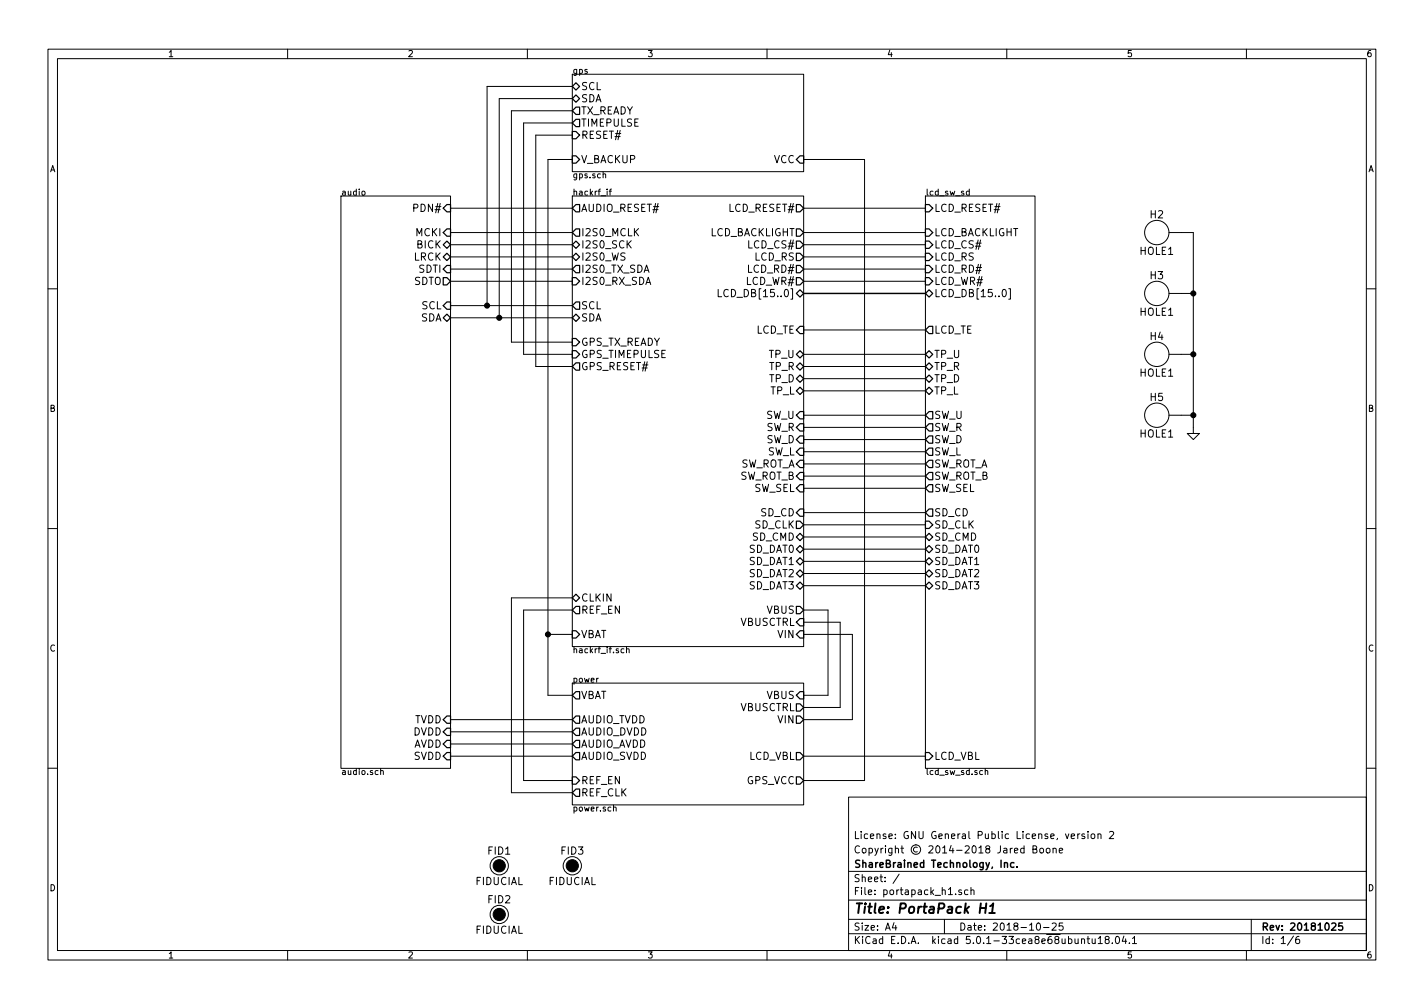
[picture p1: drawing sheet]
EESchema Schematic File Version 4
LIBS:portapack_h1-cache
EELAYER 26 0
EELAYER END
$Descr A4 11693 8268
encoding utf-8
Sheet 1 6
Title "PortaPack H1"
Date "2018-10-25"
Rev "20181025"
Comp "ShareBrained Technology, Inc."
Comment1 "Copyright © 2014-2018 Jared Boone"
Comment2 "License: GNU General Public License, version 2"
Comment3 ""
Comment4 ""
$EndDescr
$Comp
L hole:HOLE1 H2
U 1 1
P 9500 1900
F 0 "H2" H 9500 2050 60  0000 C CNN
F 1 "HOLE1" H 9500 1750 60  0000 C CNN
F 2 "hole:HOLE_3200UM_VIAS" H 9500 1900 60  0001 C CNN
F 3 "" H 9500 1900 60  0000 C CNN
	1    9500 1900
	1    0    0    -1  
$EndComp
$Comp
L hole:HOLE1 H3
U 1 1
P 9500 2400
F 0 "H3" H 9500 2550 60  0000 C CNN
F 1 "HOLE1" H 9500 2250 60  0000 C CNN
F 2 "hole:HOLE_3200UM_VIAS" H 9500 2400 60  0001 C CNN
F 3 "" H 9500 2400 60  0000 C CNN
	1    9500 2400
	1    0    0    -1  
$EndComp
$Comp
L hole:HOLE1 H4
U 1 1
P 9500 2900
F 0 "H4" H 9500 3050 60  0000 C CNN
F 1 "HOLE1" H 9500 2750 60  0000 C CNN
F 2 "hole:HOLE_3200UM_VIAS" H 9500 2900 60  0001 C CNN
F 3 "" H 9500 2900 60  0000 C CNN
	1    9500 2900
	1    0    0    -1  
$EndComp
$Comp
L hole:HOLE1 H5
U 1 1
P 9500 3400
F 0 "H5" H 9500 3550 60  0000 C CNN
F 1 "HOLE1" H 9500 3250 60  0000 C CNN
F 2 "hole:HOLE_3200UM_VIAS" H 9500 3400 60  0001 C CNN
F 3 "" H 9500 3400 60  0000 C CNN
	1    9500 3400
	1    0    0    -1  
$EndComp
$Sheet
S 2800 1600 900  4700
U 53A8BFC3
F0 "audio" 50
F1 "audio.sch" 50
F2 "SCL" I R 3700 2500 60 
F3 "SDA" B R 3700 2600 60 
F4 "PDN#" I R 3700 1700 60 
F5 "BICK" B R 3700 2000 60 
F6 "LRCK" B R 3700 2100 60 
F7 "SDTO" O R 3700 2300 60 
F8 "MCKI" I R 3700 1900 60 
F9 "SDTI" I R 3700 2200 60 
F10 "SVDD" I R 3700 6200 60 
F11 "AVDD" I R 3700 6100 60 
F12 "DVDD" I R 3700 6000 60 
F13 "TVDD" I R 3700 5900 60 
$EndSheet
Wire Wire Line
	9800 1900 9700 1900
Wire Wire Line
	9800 2400 9700 2400
Wire Wire Line
	9800 2900 9700 2900
$Sheet
S 7600 1600 900  4700
U 53A9129D
F0 "lcd_sw_sd" 50
F1 "lcd_sw_sd.sch" 50
F2 "LCD_RS" I L 7600 2100 60 
F3 "LCD_RD#" I L 7600 2200 60 
F4 "LCD_WR#" I L 7600 2300 60 
F5 "LCD_RESET#" I L 7600 1700 60 
F6 "LCD_TE" O L 7600 2700 60 
F7 "SW_SEL" O L 7600 4000 60 
F8 "SW_ROT_A" O L 7600 3800 60 
F9 "SW_ROT_B" O L 7600 3900 60 
F10 "SW_D" O L 7600 3600 60 
F11 "SW_R" O L 7600 3500 60 
F12 "SW_U" O L 7600 3400 60 
F13 "SW_L" O L 7600 3700 60 
F14 "SD_DAT2" B L 7600 4700 60 
F15 "SD_DAT3" B L 7600 4800 60 
F16 "SD_CMD" B L 7600 4400 60 
F17 "SD_CLK" I L 7600 4300 60 
F18 "SD_DAT0" B L 7600 4500 60 
F19 "SD_DAT1" B L 7600 4600 60 
F20 "SD_CD" O L 7600 4200 60 
F21 "TP_R" B L 7600 3000 60 
F22 "TP_D" B L 7600 3100 60 
F23 "TP_L" B L 7600 3200 60 
F24 "TP_U" B L 7600 2900 60 
F25 "LCD_DB[15..0]" B L 7600 2400 60 
F26 "LCD_BACKLIGHT" I L 7600 1900 60 
F27 "LCD_CS#" I L 7600 2000 60 
F28 "LCD_VBL" I L 7600 6200 60 
$EndSheet
Wire Bus Line
	6600 2400 7600 2400
$Sheet
S 4700 1600 1900 3700
U 53A8C780
F0 "hackrf_if" 50
F1 "hackrf_if.sch" 50
F2 "LCD_TE" I R 6600 2700 60 
F3 "SW_R" I R 6600 3500 60 
F4 "SW_ROT_B" I R 6600 3900 60 
F5 "SW_ROT_A" I R 6600 3800 60 
F6 "SW_D" I R 6600 3600 60 
F7 "SW_SEL" I R 6600 4000 60 
F8 "SW_U" I R 6600 3400 60 
F9 "SW_L" I R 6600 3700 60 
F10 "LCD_RESET#" O R 6600 1700 60 
F11 "LCD_RS" O R 6600 2100 60 
F12 "LCD_RD#" O R 6600 2200 60 
F13 "LCD_WR#" O R 6600 2300 60 
F14 "TP_U" B R 6600 2900 60 
F15 "TP_L" B R 6600 3200 60 
F16 "TP_D" B R 6600 3100 60 
F17 "TP_R" B R 6600 3000 60 
F18 "I2S0_TX_SDA" O L 4700 2200 60 
F19 "I2S0_MCLK" O L 4700 1900 60 
F20 "SDA" B L 4700 2600 60 
F21 "SCL" O L 4700 2500 60 
F22 "SD_CD" I R 6600 4200 60 
F23 "SD_DAT2" B R 6600 4700 60 
F24 "SD_DAT0" B R 6600 4500 60 
F25 "SD_CMD" B R 6600 4400 60 
F26 "SD_CLK" O R 6600 4300 60 
F27 "SD_DAT3" B R 6600 4800 60 
F28 "SD_DAT1" B R 6600 4600 60 
F29 "I2S0_RX_SDA" I L 4700 2300 60 
F30 "LCD_DB[15..0]" B R 6600 2400 60 
F31 "LCD_BACKLIGHT" O R 6600 1900 60 
F32 "LCD_CS#" O R 6600 2000 60 
F33 "AUDIO_RESET#" O L 4700 1700 60 
F34 "I2S0_WS" B L 4700 2100 60 
F35 "I2S0_SCK" B L 4700 2000 60 
F36 "VIN" I R 6600 5200 60 
F37 "VBUS" O R 6600 5000 60 
F38 "VBUSCTRL" I R 6600 5100 60 
F39 "VBAT" I L 4700 5200 60 
F40 "CLKIN" B L 4700 4900 60 
F41 "REF_EN" O L 4700 5000 60 
F42 "GPS_TX_READY" I L 4700 2800 60 
F43 "GPS_TIMEPULSE" I L 4700 2900 60 
F44 "GPS_RESET#" O L 4700 3000 60 
$EndSheet
Wire Wire Line
	6600 1900 7600 1900
Wire Wire Line
	7600 1700 6600 1700
Wire Wire Line
	7600 2100 6600 2100
Wire Wire Line
	6600 2200 7600 2200
Wire Wire Line
	7600 2300 6600 2300
Wire Wire Line
	6600 2700 7600 2700
Wire Wire Line
	7600 2900 6600 2900
Wire Wire Line
	6600 3000 7600 3000
Wire Wire Line
	7600 3100 6600 3100
Wire Wire Line
	6600 3200 7600 3200
Wire Wire Line
	6600 3400 7600 3400
Wire Wire Line
	7600 3500 6600 3500
Wire Wire Line
	6600 3600 7600 3600
Wire Wire Line
	7600 3700 6600 3700
Wire Wire Line
	6600 3800 7600 3800
Wire Wire Line
	7600 3900 6600 3900
Wire Wire Line
	6600 4000 7600 4000
Wire Wire Line
	6600 4200 7600 4200
Wire Wire Line
	6600 4300 7600 4300
Wire Wire Line
	7600 4400 6600 4400
Wire Wire Line
	6600 4500 7600 4500
Wire Wire Line
	7600 4600 6600 4600
Wire Wire Line
	6600 4700 7600 4700
Wire Wire Line
	7600 4800 6600 4800
Wire Wire Line
	3700 1900 4700 1900
Wire Wire Line
	4700 2000 3700 2000
Wire Wire Line
	3700 2100 4700 2100
Wire Wire Line
	4700 2200 3700 2200
Wire Wire Line
	3700 2300 4700 2300
Wire Wire Line
	4700 2500 4000 2500
Wire Wire Line
	3700 2600 4100 2600
Wire Wire Line
	9800 1900 9800 2400
Connection ~ 9800 2400
Connection ~ 9800 2900
$Comp
L fiducial:FIDUCIAL FID1
U 1 1
P 4100 7100
F 0 "FID1" H 4100 7225 60  0000 C CNN
F 1 "FIDUCIAL" H 4100 6975 60  0000 C CNN
F 2 "fiducial:FIDUCIAL_65MIL" H 4100 7100 60  0001 C CNN
F 3 "" H 4100 7100 60  0000 C CNN
	1    4100 7100
	1    0    0    -1  
$EndComp
$Comp
L fiducial:FIDUCIAL FID2
U 1 1
P 4100 7500
F 0 "FID2" H 4100 7625 60  0000 C CNN
F 1 "FIDUCIAL" H 4100 7375 60  0000 C CNN
F 2 "fiducial:FIDUCIAL_65MIL" H 4100 7500 60  0001 C CNN
F 3 "" H 4100 7500 60  0000 C CNN
	1    4100 7500
	1    0    0    -1  
$EndComp
$Comp
L fiducial:FIDUCIAL FID3
U 1 1
P 4700 7100
F 0 "FID3" H 4700 7225 60  0000 C CNN
F 1 "FIDUCIAL" H 4700 6975 60  0000 C CNN
F 2 "fiducial:FIDUCIAL_65MIL" H 4700 7100 60  0001 C CNN
F 3 "" H 4700 7100 60  0000 C CNN
	1    4700 7100
	1    0    0    -1  
$EndComp
$Comp
L power:GND #PWR01
U 1 1
P 9800 3500
F 0 "#PWR01" H 9800 3500 30  0001 C CNN
F 1 "GND" H 9800 3430 30  0001 C CNN
F 2 "" H 9800 3500 60  0000 C CNN
F 3 "" H 9800 3500 60  0000 C CNN
	1    9800 3500
	1    0    0    -1  
$EndComp
Wire Wire Line
	9700 3400 9800 3400
Connection ~ 9800 3400
Wire Wire Line
	6600 2000 7600 2000
Wire Wire Line
	4700 1700 3700 1700
$Sheet
S 4700 5600 1900 1000
U 58CFF3E3
F0 "power" 50
F1 "power.sch" 50
F2 "LCD_VBL" O R 6600 6200 60 
F3 "AUDIO_SVDD" O L 4700 6200 60 
F4 "AUDIO_AVDD" O L 4700 6100 60 
F5 "AUDIO_DVDD" O L 4700 6000 60 
F6 "AUDIO_TVDD" O L 4700 5900 60 
F7 "VBUS" I R 6600 5700 60 
F8 "VBUSCTRL" O R 6600 5800 60 
F9 "VIN" O R 6600 5900 60 
F10 "VBAT" O L 4700 5700 60 
F11 "REF_CLK" O L 4700 6500 60 
F12 "REF_EN" I L 4700 6400 60 
F13 "GPS_VCC" O R 6600 6400 60 
$EndSheet
Wire Wire Line
	6600 6200 7600 6200
Wire Wire Line
	3700 6200 4700 6200
Wire Wire Line
	4700 6100 3700 6100
Wire Wire Line
	3700 6000 4700 6000
Wire Wire Line
	4700 5900 3700 5900
Wire Wire Line
	4700 5700 4500 5700
Wire Wire Line
	4500 5700 4500 5200
Wire Wire Line
	4500 5200 4700 5200
Wire Wire Line
	6600 5700 6800 5700
Wire Wire Line
	6800 5700 6800 5000
Wire Wire Line
	6800 5000 6600 5000
Wire Wire Line
	6600 5100 6900 5100
Wire Wire Line
	6900 5100 6900 5800
Wire Wire Line
	6900 5800 6600 5800
Wire Wire Line
	6600 5200 7000 5200
Wire Wire Line
	7000 5200 7000 5900
Wire Wire Line
	7000 5900 6600 5900
Wire Wire Line
	9800 2400 9800 2900
Wire Wire Line
	9800 2900 9800 3400
Wire Wire Line
	9800 3400 9800 3500
Wire Wire Line
	4700 5000 4300 5000
Wire Wire Line
	4300 5000 4300 6400
Wire Wire Line
	4300 6400 4700 6400
Wire Wire Line
	4700 6500 4200 6500
Wire Wire Line
	4200 6500 4200 4900
Wire Wire Line
	4200 4900 4700 4900
$Sheet
S 4700 600  1900 800 
U 5B7E0B2A
F0 "gps" 50
F1 "gps.sch" 50
F2 "SDA" B L 4700 800 60 
F3 "SCL" B L 4700 700 60 
F4 "V_BACKUP" I L 4700 1300 60 
F5 "VCC" I R 6600 1300 60 
F6 "TIMEPULSE" O L 4700 1000 60 
F7 "RESET#" I L 4700 1100 60 
F8 "TX_READY" O L 4700 900 60 
$EndSheet
Wire Wire Line
	4700 700  4000 700 
Wire Wire Line
	4000 700  4000 2500
Connection ~ 4000 2500
Wire Wire Line
	4000 2500 3700 2500
Wire Wire Line
	4700 800  4100 800 
Wire Wire Line
	4100 800  4100 2600
Connection ~ 4100 2600
Wire Wire Line
	4100 2600 4700 2600
Wire Wire Line
	4700 1300 4500 1300
Wire Wire Line
	4500 1300 4500 5200
Connection ~ 4500 5200
Wire Wire Line
	4200 2800 4700 2800
Wire Wire Line
	4700 2900 4300 2900
Wire Wire Line
	4700 900  4200 900 
Wire Wire Line
	4200 900  4200 2800
Wire Wire Line
	4700 1000 4300 1000
Wire Wire Line
	4300 1000 4300 2900
Wire Wire Line
	4700 1100 4400 1100
Wire Wire Line
	4400 1100 4400 3000
Wire Wire Line
	4400 3000 4700 3000
Wire Wire Line
	6600 6400 7100 6400
Wire Wire Line
	7100 6400 7100 1300
Wire Wire Line
	6600 1300 7100 1300
$EndSCHEMATC
